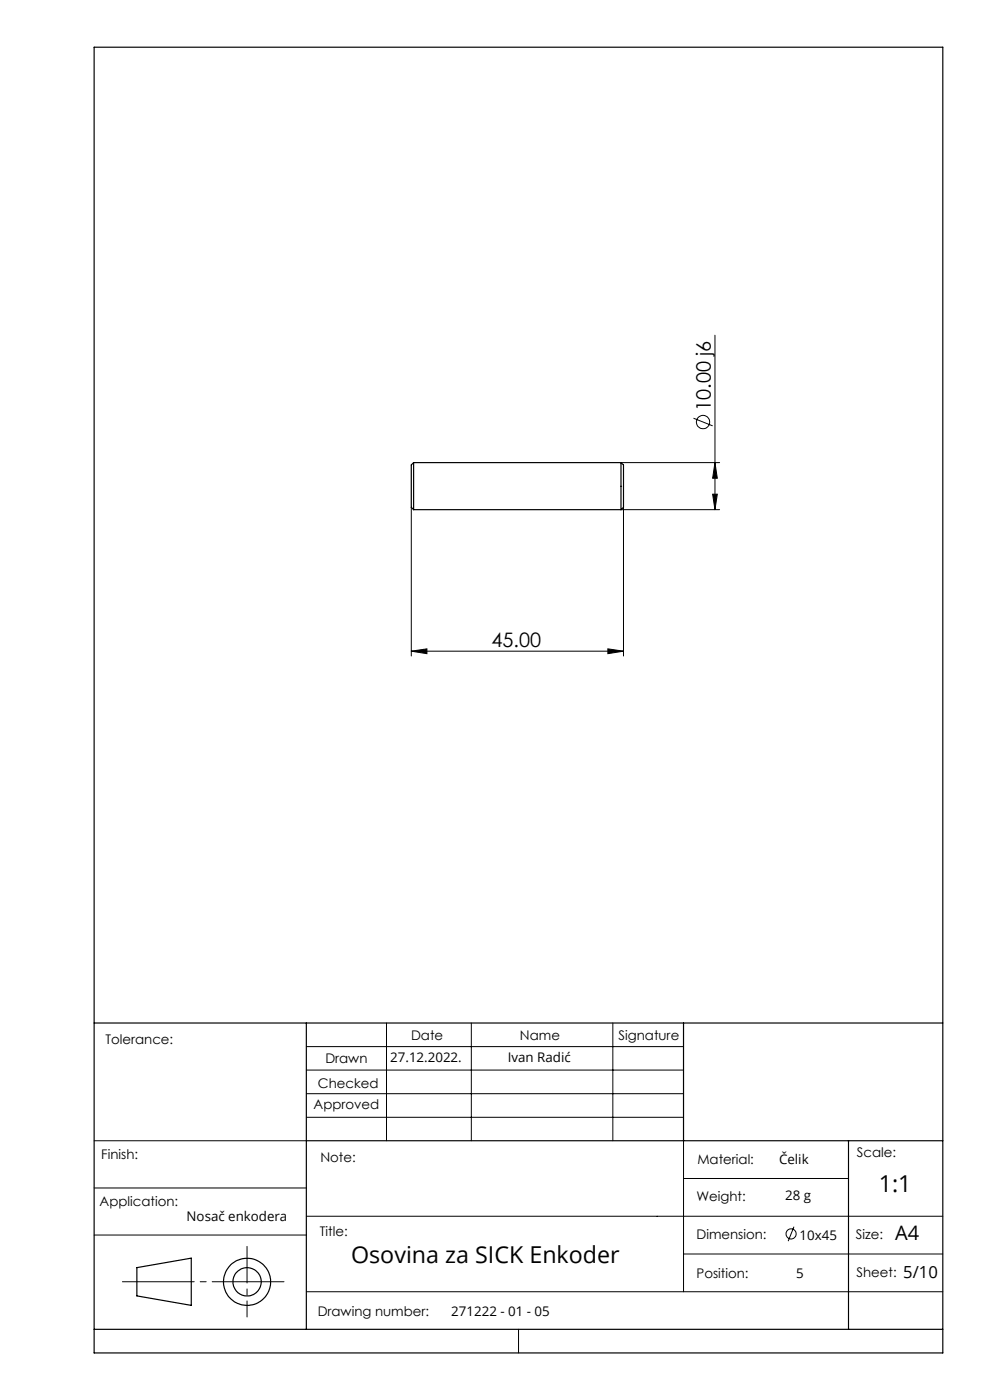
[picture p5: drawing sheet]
<svg xmlns="http://www.w3.org/2000/svg" width="210mm" height="297mm" viewBox="0 0 210 297" stroke-linecap="round" stroke-linejoin="round" font-family="sans-serif">
<g fill="none" stroke="#000" stroke-width=".21">
<path d="M151.7 71.1v37M131.7 98.1h20.9M147.1 88.7l4.1 1.6M151.7 98.1l.5 3.4h-1zM87.2 107.6v31.6M131.7 108.1h20.9M132.3 107.6v31.6M151.2 104.8h1l-.5 3.3zM87.2 138.1l3.4-.4v1zM87.2 138.1h45.1M128.9 137.7l3.4 .4-3.4 .6zM82 217v25"/>
<path d="M100 217v25M130 217v25M65 222h80M65 227h80M65 232h80M65 237h80M20 242h45M20 252h45M65 258h135M145 242v32M145 250h35M20 262h45"/>
<path d="M65 274h135M145 266h55M110 282v5"/>
<circle cx="149.1" cy="89.5" r="1.41"/>
</g>
<g fill="none" stroke="#010000" stroke-width=".21">
<path d="M168.4 260.2l-1.2 3.1"/>
<circle cx="167.8" cy="261.8" r="1.07"/>
</g>
<g fill="none" stroke="#000" stroke-width=".25">
<path d="M20 10h180v277h-180zM87.7 98.1v10M87.7 98.1l-.5 .5v9l.5 .5M87.7 98.1h44M131.7 98.1v10M131.7 98.1l.6 .5v9l-.6 .5M87.7 108.1h44M20 217h180M65 217v65M145 217v25M65 242h135M180 242v40"/>
<path d="M29 268.9l11.6-2v10l-11.6-2zM20 282h180"/>
<circle cx="52.4" cy="271.9" r="5"/>
<circle cx="52.4" cy="271.9" r="3"/>
</g>
<path d="M61.4 271.9h-36.6" fill="none" stroke="#000" stroke-width=".21" stroke-dasharray="15.2 1.3 1.3 1.3" stroke-dashoffset="-1.1"/>
<path d="M52.4 264.4v15" fill="none" stroke="#000" stroke-width=".21" stroke-dasharray="15.2 1.3 1.3 1.3" stroke-dashoffset="7.5"/>
<g fill="#000">
<path d="M151.7 98.1l.5 3.4h-1zM151.2 104.8h1l-.5 3.3z"/>
<path d="M128.9 137.7l3.4 .4-3.4 .6zM87.2 138.1l3.4-.4v1z"/>
</g>
<text font-size="4.9" x="186.4" y="252.8">1:1</text>
<text font-size="4.9" fill="#010000" x="74.5" y="267.8">Osovina za SICK Enkoder</text>
<g font-size="4.2">
<text x="150.8" y="87.2" transform="rotate(-90 150.8 87.2)">10.00 j6</text>
<text x="104.3" y="137.2">45.00</text>
</g>
<text font-size="4.2" fill="#010000" x="189.9" y="263.1">A4</text>
<text font-size="3.5" x="191.6" y="271.1">5/10</text>
<g font-size="2.8">
<text x="22.4" y="221.4">Tolerance:</text>
<text x="87.2" y="220.6">Date</text>
<text x="110.3" y="220.6">Name</text>
<text x="131.2" y="220.6">Signature</text>
<text x="69" y="225.6">Drawn</text>
<text x="67.4" y="230.8">Checked</text>
<text x="66.5" y="235.4">Approved</text>
<text x="21.5" y="245.8">Finish:</text>
<text x="181.8" y="245.5">Scale:</text>
<text x="68" y="246.4">Note:</text>
<text x="147.9" y="246.9">Material:</text>
<text x="21.1" y="255.8">Application:</text>
<text x="147.7" y="254.7">Weight:</text>
<text x="67.9" y="262.2">Title:</text>
<text x="147.7" y="262.9">Dimension:</text>
<text x="181.6" y="262.8">Size:</text>
<text x="147.7" y="271.2">Position:</text>
<text x="181.7" y="271">Sheet:</text>
<text x="67.4" y="279.1">Drawing number:</text>
</g>
<g font-size="2.8" fill="#010000">
<text x="82.8" y="225.3">27.12.2022.</text>
<text x="107.7" y="225.3">Ivan Radić</text>
<text x="165.3" y="247">Čelik</text>
<text x="166.6" y="254.7">28 g</text>
<text x="39.6" y="259.1">Nosač enkodera</text>
<text x="169.6" y="263">10x45</text>
<text x="168.9" y="271.1">5</text>
<text x="95.7" y="279.2">271222 - 01 - 05</text>
</g>
</svg>
